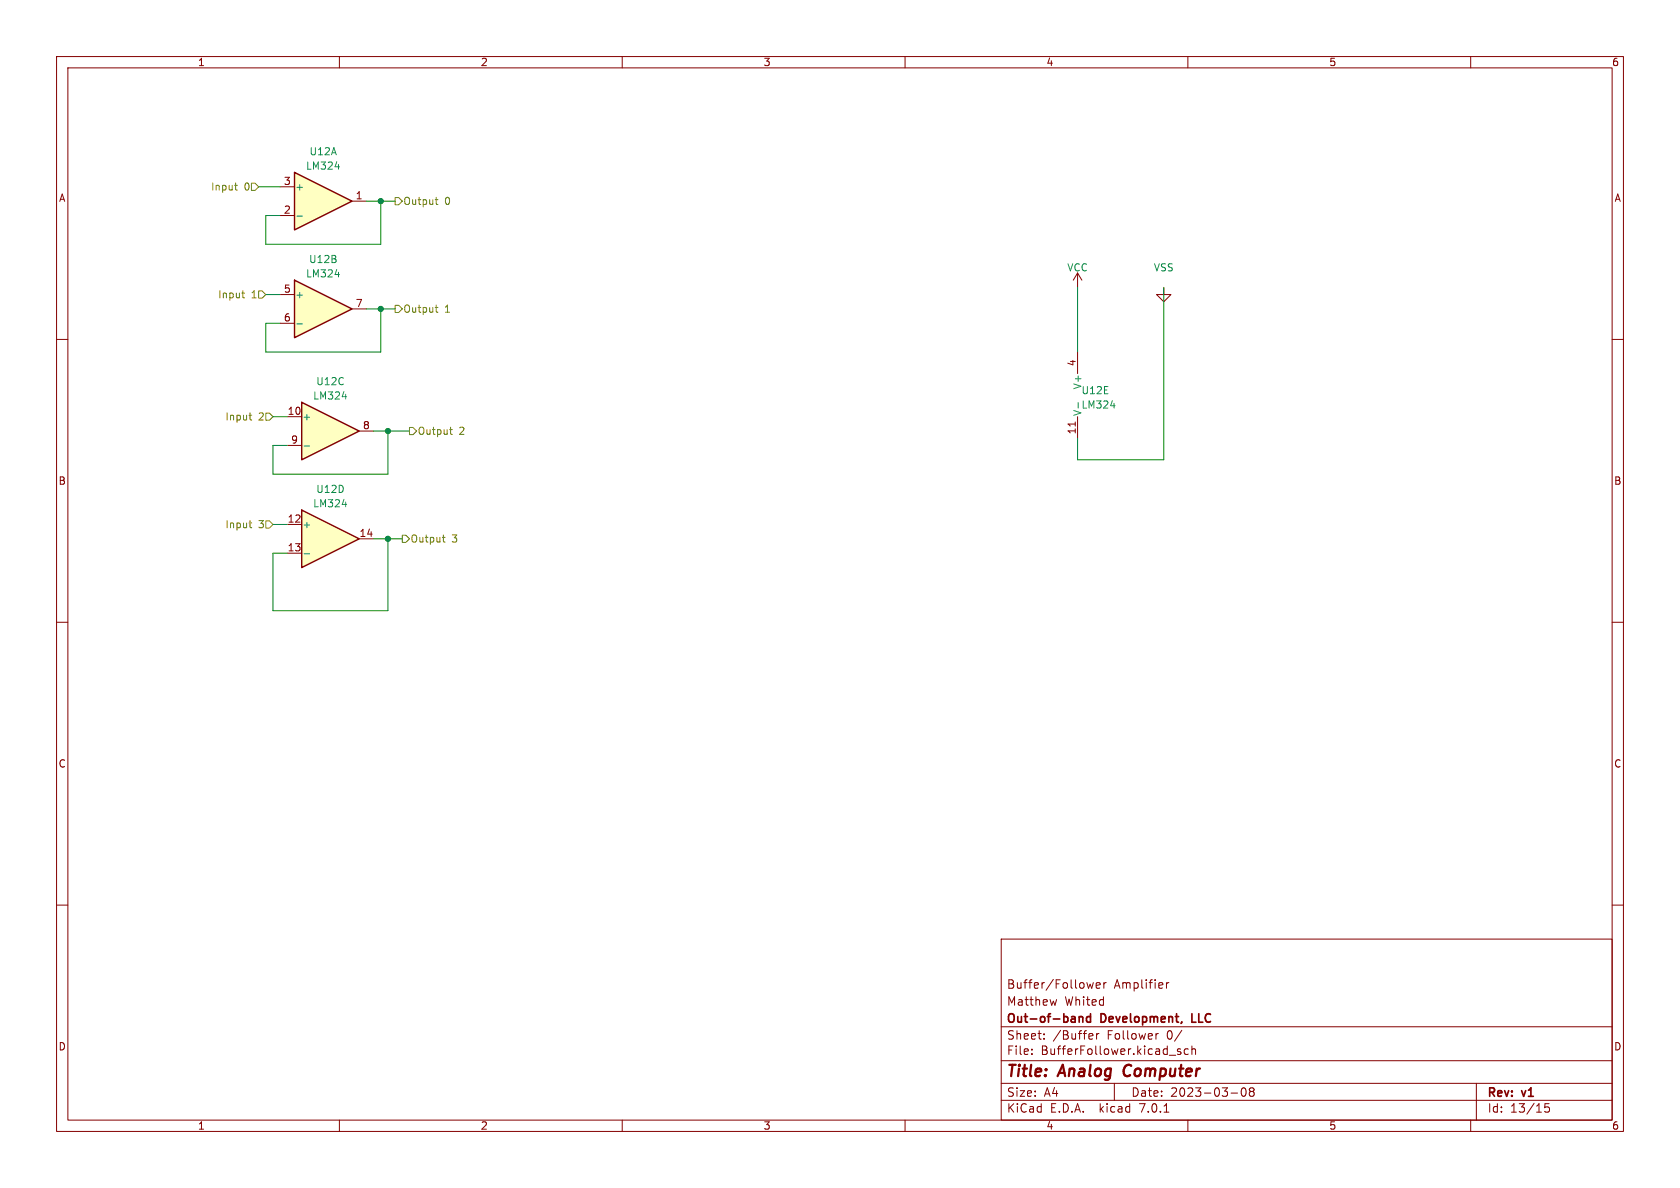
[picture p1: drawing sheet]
<svg xmlns="http://www.w3.org/2000/svg" width="297mm" height="210mm" viewBox="0 0 297 210" stroke-linecap="round" stroke-linejoin="round" font-family="sans-serif">
<g fill="none" stroke="#840000" stroke-width=".18">
<path d="M10 10h277v190h-277zM12 12h273v186h-273zM60 10v2M110 10v2M160 10v2M210 10v2M260 10v2M10 60h2M285 60h2M10 110h2M285 110h2M10 160h2"/>
<path d="M285 160h2M177 166h108v32h-108zM186.8 176.7l-.3 1M193.3 173.7l-.3 1-.3-.7M193.8 174.2l.7-.1-.1-.3-.4-.1-.2 .2 .1 .7h.5M195.1 173.7v1M195.6 173.7l-.3 .1-.2 .2M206.2 173.7v1M206.6 173.7l-.2 .1-.2 .2M60 198v2M110 198v2M160 198v2"/>
<path d="M177 194.5h108M177 191.5h108M177 187.5h108M177 181.5h108M182.4 186.3v.1M182.4 185.5v.1M184.6 183.6v.1M184.6 182.8v.1M193 182.7l.2 .4-.7 .1M193.1 183.6l-.1 .1M193.9 182.7v1M194.3 182.7l-.3 .1-.1 .2"/>
<path d="M197 191.5v3M204.4 182.7v1M204.8 182.7l-.3 .1-.1 .2M205.8 196.6h.8M208.7 185.5l-.3-.1-.3 .2 .1 .2 .5 .2v.3h-.6M208.9 182.1l-1.3 2M210 198v2M210.1 185.5l-.5-.1-.2 .3v.4l.1 .2h.6M210.7 185.5l.2-.1 .4 .1 .1 .9M210.7 184.9v1.5M217.6 193.2h1.2M219.6 192.4l.2-.1a.81 .81 0 0 1 .6 .6 .81 .81 0 0 1-.3 .8l-.2 .1a.81 .81 0 0 1-.6-.6 .81 .81 0 0 1 .3-.8z"/>
<path d="M221.1 192.9l-.2-.2 .2-.4h.3l.3 .3-.3 .3M221.1 192.9l-.2 .3v.5l.2 .1h.3l.3-.3-.1-.4-.2-.2M221.1 192.9h.3M260 198v2M261 191.5v6.5M273.9 195.1h-.8v.7l.2-.1h.5l.1 .3v.5l-.3 .1-.5-.1"/>
</g>
<path d="M198.8 188.7l-.2 .7 .1 .4" fill="none" stroke="#840000" stroke-width=".4"/>
<path d="M190.8 179.7v1M190.8 179.8l.2-.1 .4 .1v.9M192.8 179.8l-.4-.1-.3 .3v.4l.1 .2h.6M192.8 179.2v1.5" fill="none" stroke="#840000" stroke-width=".3"/>
<path d="M53.3 71.1l10.2 5.1-10.2 5.1z" fill="#ffffc2"/>
<path d="M53.3 71.1l10.2 5.1-10.2 5.1z" fill="none" stroke="#840000" stroke-width=".25"/>
<path d="M50.8 73.7h2.5M50.8 78.7h2.5M63.5 76.2h2.5" fill="none" stroke="#840000" stroke-width=".18"/>
<path d="M53.8 78.8h.9M60.5 70.1h.8" fill="none" stroke="#008484" stroke-width=".18"/>
<path d="M52.1 49.5l10.1 5.1-10.1 5.1z" fill="#ffffc2"/>
<path d="M52.1 49.5l10.1 5.1-10.1 5.1z" fill="none" stroke="#840000" stroke-width=".25"/>
<path d="M49.5 52.1h2.6M49.5 57.2h2.6M62.2 54.6h2.6" fill="none" stroke="#840000" stroke-width=".18"/>
<path d="M52.5 57.3h1M59.2 48.5h.8" fill="none" stroke="#008484" stroke-width=".18"/>
<path d="M53.3 90.2l10.2 5.1-10.2 5z" fill="#ffffc2"/>
<path d="M53.3 90.2l10.2 5.1-10.2 5z" fill="none" stroke="#840000" stroke-width=".25"/>
<path d="M190.5 48.3l-.8 1.2M190.5 48.3v2.5M190.5 48.3l.8 1.2M50.8 92.7h2.5M50.8 97.8h2.5M63.5 95.3h2.5" fill="none" stroke="#840000" stroke-width=".18"/>
<path d="M53.8 97.9h.9M60.5 89.2h.8" fill="none" stroke="#008484" stroke-width=".18"/>
<path d="M52.1 30.5l10.1 5.1-10.1 5z" fill="#ffffc2"/>
<path d="M52.1 30.5l10.1 5.1-10.1 5z" fill="none" stroke="#840000" stroke-width=".25"/>
<path d="M49.5 38.1h2.6M49.5 33h2.6M62.2 35.6h2.6M205.7 50.8v1.3h1.3l-1.3 1.2-1.2-1.2h1.2M190.1 74.6v.7M190.5 62.2v3.8M190.5 73.7v3.8" fill="none" stroke="#840000" stroke-width=".18"/>
<path d="M52.5 38.2h1M59.2 29.5h.8M190.6 71.2v.9M196.3 71.7h.8" fill="none" stroke="#008484" stroke-width=".18"/>
<g fill="none" stroke="#848400" stroke-width=".18">
<path d="M41.5 32.8h.5M41.7 33.4l.3 .2M44.4 32.4h.7l.6 .6-.6 .7h-.7zM69.8 34.9h.7l.6 .7-.6 .6h-.7zM76.9 35.3h.5M77.2 36.1h.2M42.7 51.8h.5M42.9 52.5l.3 .2M45.7 51.4h.7l.6 .7-.6 .6h-.7zM69.8 54h.7l.6 .6-.6 .6h-.7zM76.9 54.4h.5M77.2 55.1l.2 .1"/>
<path d="M44 73.4h.5M44.2 74.1l.3 .1M47 73h.6l.7 .7-.7 .6h-.6zM72.4 75.6h.6l.7 .6-.7 .6h-.6zM79.5 75.9h.5M79.7 76.7l.3 .1M44 92.5h.5M44.2 93.1l.3 .2M47 92.1h.6l.7 .6-.7 .6h-.6zM71.1 94.6h.7l.6 .7-.6 .6h-.7zM78.2 95h.5M78.4 95.8h.3"/>
</g>
<g fill="none" stroke="#008400" stroke-width=".18">
<path d="M45.7 33h3.8M64.8 35.6h5M67.3 35.6v7.6h-20.3v-5.1h2.5M47 52.1h2.5M64.8 54.6h5M67.3 54.6v7.6h-20.3v-5h2.5M190.5 50.8v11.4M205.7 50.8v30.5h-15.2v-3.8M48.3 73.7h2.5M66 76.2h6.4M68.6 76.2v7.6h-20.3v-5.1h2.5M48.3 92.7h2.5"/>
<path d="M66 95.3h5.1M68.6 95.3v12.7h-20.3v-10.2h2.5"/>
</g>
<g fill="#008400" stroke="#008400" stroke-width=".18">
<circle cx="68.6" cy="95.3" r=".46"/>
<circle cx="68.6" cy="76.2" r=".46"/>
<circle cx="67.3" cy="54.6" r=".46"/>
<circle cx="67.3" cy="35.6" r=".46"/>
</g>
<g font-size="2.8" fill="#840000">
<text x="178" y="190.8">Title:</text>
<text x="187.4" y="190.8">Analog</text>
<text x="199.4" y="190.8">Computer</text>
</g>
<g font-size="2.1" fill="#840000">
<text x="178" y="177.9">Matthew</text>
<text x="178" y="174.9">Buffer/Follower</text>
<text x="188.2" y="177.9">Whited</text>
<text x="196.9" y="174.9">Amplifier</text>
<text x="178" y="183.9">Sheet:</text>
<text x="178" y="181.1">Out-of-band</text>
<text x="186.2" y="183.9">/Buffer</text>
<text x="194.7" y="181.1">Development,</text>
<text x="195.7" y="183.9">Follower</text>
<text x="206.3" y="183.9">0/</text>
<text x="211.3" y="181.1">LLC</text>
<text x="178" y="186.6">File:</text>
<text x="184" y="186.6">BufferFollower.kicad_sch</text>
<text x="178" y="196.8">KiCad</text>
<text x="178" y="194">Size:</text>
<text x="184.6" y="194">A4</text>
<text x="185.7" y="196.8">E.D.A.</text>
<text x="194.4" y="196.8">kicad</text>
<text x="200" y="194">Date:</text>
<text x="201.5" y="196.8">7.0.1</text>
<text x="206.9" y="194">2023-03-08</text>
<text x="263" y="194.2">Rev:</text>
<text x="263" y="196.8">Id:</text>
<text x="267" y="196.8">13/15</text>
<text x="269.2" y="194.2">v1</text>
</g>
<g font-size="1.8" fill="#840000">
<text x="35" y="11.8">1</text>
<text x="85" y="11.8">2</text>
<text x="135" y="11.8">3</text>
<text x="185" y="11.8">4</text>
<text x="235" y="11.8">5</text>
<text x="285" y="11.8">6</text>
<text x="10.4" y="35.8">A</text>
<text x="50.1" y="32.8">3</text>
<text x="62.8" y="35.3">1</text>
<text x="285.4" y="35.8">A</text>
<text x="50.1" y="37.8">2</text>
<text x="50.1" y="51.8">5</text>
<text x="50.1" y="56.9">6</text>
<text x="62.8" y="54.4">7</text>
<text x="190.2" y="64.8" transform="rotate(-90 190.2 64.8)">4</text>
<text x="50.8" y="73.4">10</text>
<text x="64.1" y="75.9">8</text>
<text x="190.2" y="76.8" transform="rotate(-90 190.2 76.8)">11</text>
<text x="51.4" y="78.5">9</text>
<text x="10.3" y="85.8">B</text>
<text x="285.3" y="85.8">B</text>
<text x="50.8" y="92.5">12</text>
<text x="63.5" y="95">14</text>
<text x="50.8" y="97.5">13</text>
<text x="10.3" y="135.8">C</text>
<text x="285.3" y="135.8">C</text>
<text x="10.3" y="185.8">D</text>
<text x="285.3" y="185.8">D</text>
<text x="35" y="199.8">1</text>
<text x="85" y="199.8">2</text>
<text x="135" y="199.8">3</text>
<text x="185" y="199.8">4</text>
<text x="235" y="199.8">5</text>
<text x="285" y="199.8">6</text>
</g>
<g font-size="1.8" fill="#008484">
<text x="54.7" y="27.6">U12A</text>
<text x="52.2" y="33.8">+</text>
<text x="54" y="30.1">LM324</text>
<text x="54.6" y="46.7">U12B</text>
<text x="52.2" y="52.9">+</text>
<text x="54" y="49.2">LM324</text>
<text x="188.6" y="48.1">VCC</text>
<text x="203.9" y="48.1">VSS</text>
<text x="55.3" y="70.8">LM324</text>
<text x="55.8" y="68.2">U12C</text>
<text x="191.1" y="69.8">U12E</text>
<text x="191.3" y="69" transform="rotate(-90 191.3 69)">V+</text>
<text x="53.5" y="74.5">+</text>
<text x="191.1" y="72.4">LM324</text>
<text x="191.3" y="73.5" transform="rotate(-90 191.3 73.5)">V-</text>
<text x="55.3" y="89.8">LM324</text>
<text x="55.8" y="87.3">U12D</text>
<text x="53.5" y="93.5">+</text>
</g>
<g font-size="1.8" fill="#848400">
<text x="37.2" y="33.8">Input</text>
<text x="43" y="33.8">0</text>
<text x="71.3" y="36.4">Output</text>
<text x="78.6" y="36.4">0</text>
<text x="38.4" y="52.9">Input</text>
<text x="44.3" y="52.9">1</text>
<text x="71.3" y="55.4">Output</text>
<text x="78.6" y="55.4">1</text>
<text x="39.7" y="74.5">Input</text>
<text x="45.6" y="74.5">2</text>
<text x="73.9" y="77">Output</text>
<text x="81.2" y="77">2</text>
<text x="39.7" y="93.5">Input</text>
<text x="45.6" y="93.5">3</text>
<text x="72.6" y="96.1">Output</text>
<text x="79.9" y="96.1">3</text>
</g>
</svg>
